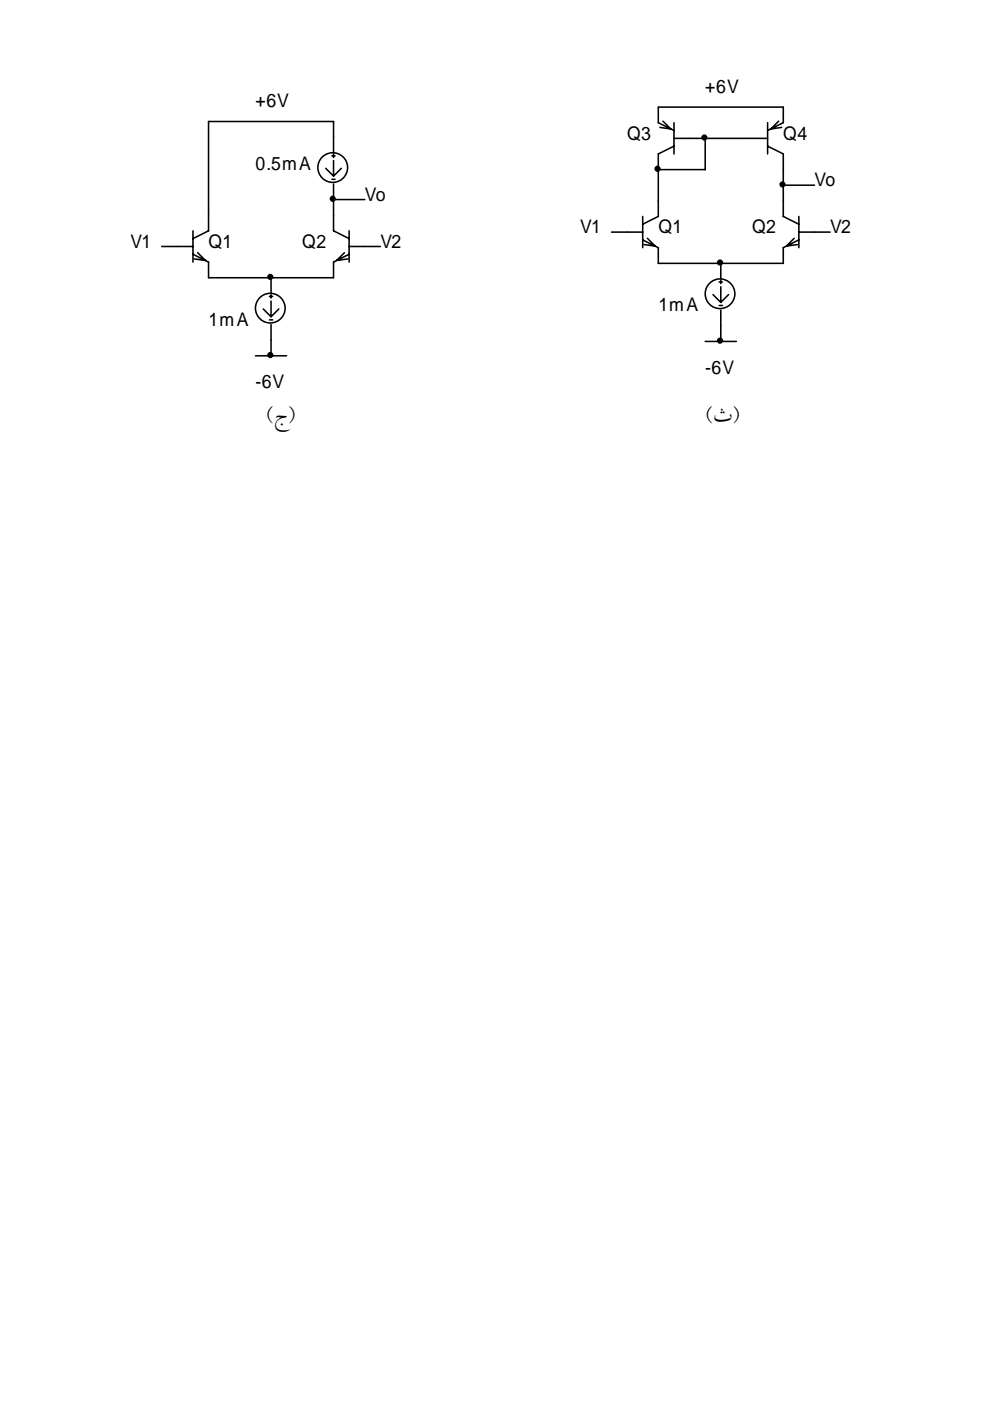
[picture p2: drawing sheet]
<svg xmlns="http://www.w3.org/2000/svg" width="210mm" height="297mm" viewBox="0 0 210 297" stroke-linecap="round" stroke-linejoin="round" font-family="sans-serif">
<g fill="none" stroke="#000" stroke-width=".33">
<path d="M70.4 38h.6M70.4 33h.6M70.7 34v3.3l-1.6-1.6M70.7 32.4v-6.6h-26.5v23.1l-3.3 1.7M70.7 32.7v.7M70.7 39v9.9l3.3 1.7M72.4 35.7l-1.7 1.6M140.6 25.7l1.6 1.6-2.3-.3M142.9 31l-3.3 1.6v13.3l-3.3 1.6M142.9 27.7l-3.3-1.7v-3.3h26.5v3.3l-3.3 1.7M142.9 26v6.6M142.9 29.3h19.9"/>
<path d="M149.5 29.3v6.7h-9.9M162.8 31l3.3 1.6v13.3l3.3 1.6M162.8 26v6.6M165.1 25.7l-1.7 1.6 2.3-.3M166.1 39.3h6.6M34.3 52.3h6.6M40.9 53.9l3.3 1.7v3.3h26.5v-3.3l3.3-1.7M40.9 48.9v6.7M41.9 53.6l1.7 1.6-2.4-.3M57.5 58.9v3.3M70.7 42.3h6.6M73 53.6l-1.6 1.6 2.3-.3"/>
<path d="M74 52.3h6.6M74 48.9v6.7M129.6 49.2h6.7M136.3 50.9l3.3 1.6v3.3h26.5v-3.3l3.3-1.6M136.3 45.9v6.6M137.3 50.5l1.6 1.7-2.3-.3M152.5 59.8h.7M152.8 55.8v3.3M152.8 59.5v.6M168.4 50.5l-1.7 1.7 2.4-.3M169.4 49.2h6.6M169.4 45.9v6.6"/>
<path d="M54.2 75.4h6.6M57.1 67.8h.7M57.1 62.8h.7M57.5 63.8v3.4l-1.7-1.7M57.5 62.5v.7M57.5 68.8v6.6M59.1 65.5l-1.6 1.7M149.5 72.4h6.6M152.5 64.8h.7M152.8 60.8v3.3l-1.6-1.6M152.8 65.8v6.6M154.5 62.5l-1.7 1.6"/>
<circle cx="70.6" cy="35.5" r="3.1"/>
<circle cx="57.3" cy="65.3" r="3.1"/>
<circle cx="152.7" cy="62.3" r="3.1"/>
</g>
<g fill="#000" stroke="#000" stroke-width=".33">
<circle cx="139.4" cy="35.8" r=".5"/>
<circle cx="149.3" cy="29.2" r=".5"/>
<circle cx="165.9" cy="39.1" r=".49"/>
<circle cx="57.3" cy="58.7" r=".5"/>
<circle cx="70.5" cy="42.2" r=".49"/>
<circle cx="152.7" cy="55.7" r=".5"/>
<circle cx="57.3" cy="75.3" r=".5"/>
<circle cx="152.7" cy="72.2" r=".5"/>
</g>
<g font-size="5.3">
<text x="56.2" y="89.2">)ج(</text>
<text x="149.4" y="89.2">)ث(</text>
</g>
<g font-size="4">
<text x="54.2" y="22.7">+6V</text>
<text x="149.5" y="19.7">+6V</text>
<text x="133" y="29.6">Q3</text>
<text x="166.1" y="29.6">Q4</text>
<text x="54.2" y="36">0.5mA</text>
<text x="172.7" y="39.5">Vo</text>
<text x="77.3" y="42.6">Vo</text>
<text x="27.7" y="52.5">V1</text>
<text x="44.2" y="52.5">Q1</text>
<text x="64.1" y="52.5">Q2</text>
<text x="80.7" y="52.5">V2</text>
<text x="123" y="49.5">V1</text>
<text x="139.6" y="49.5">Q1</text>
<text x="159.4" y="49.5">Q2</text>
<text x="176" y="49.5">V2</text>
<text x="44.2" y="69.1">1mA</text>
<text x="139.6" y="66">1mA</text>
<text x="54.2" y="82.3">-6V</text>
<text x="149.5" y="79.3">-6V</text>
</g>
</svg>
